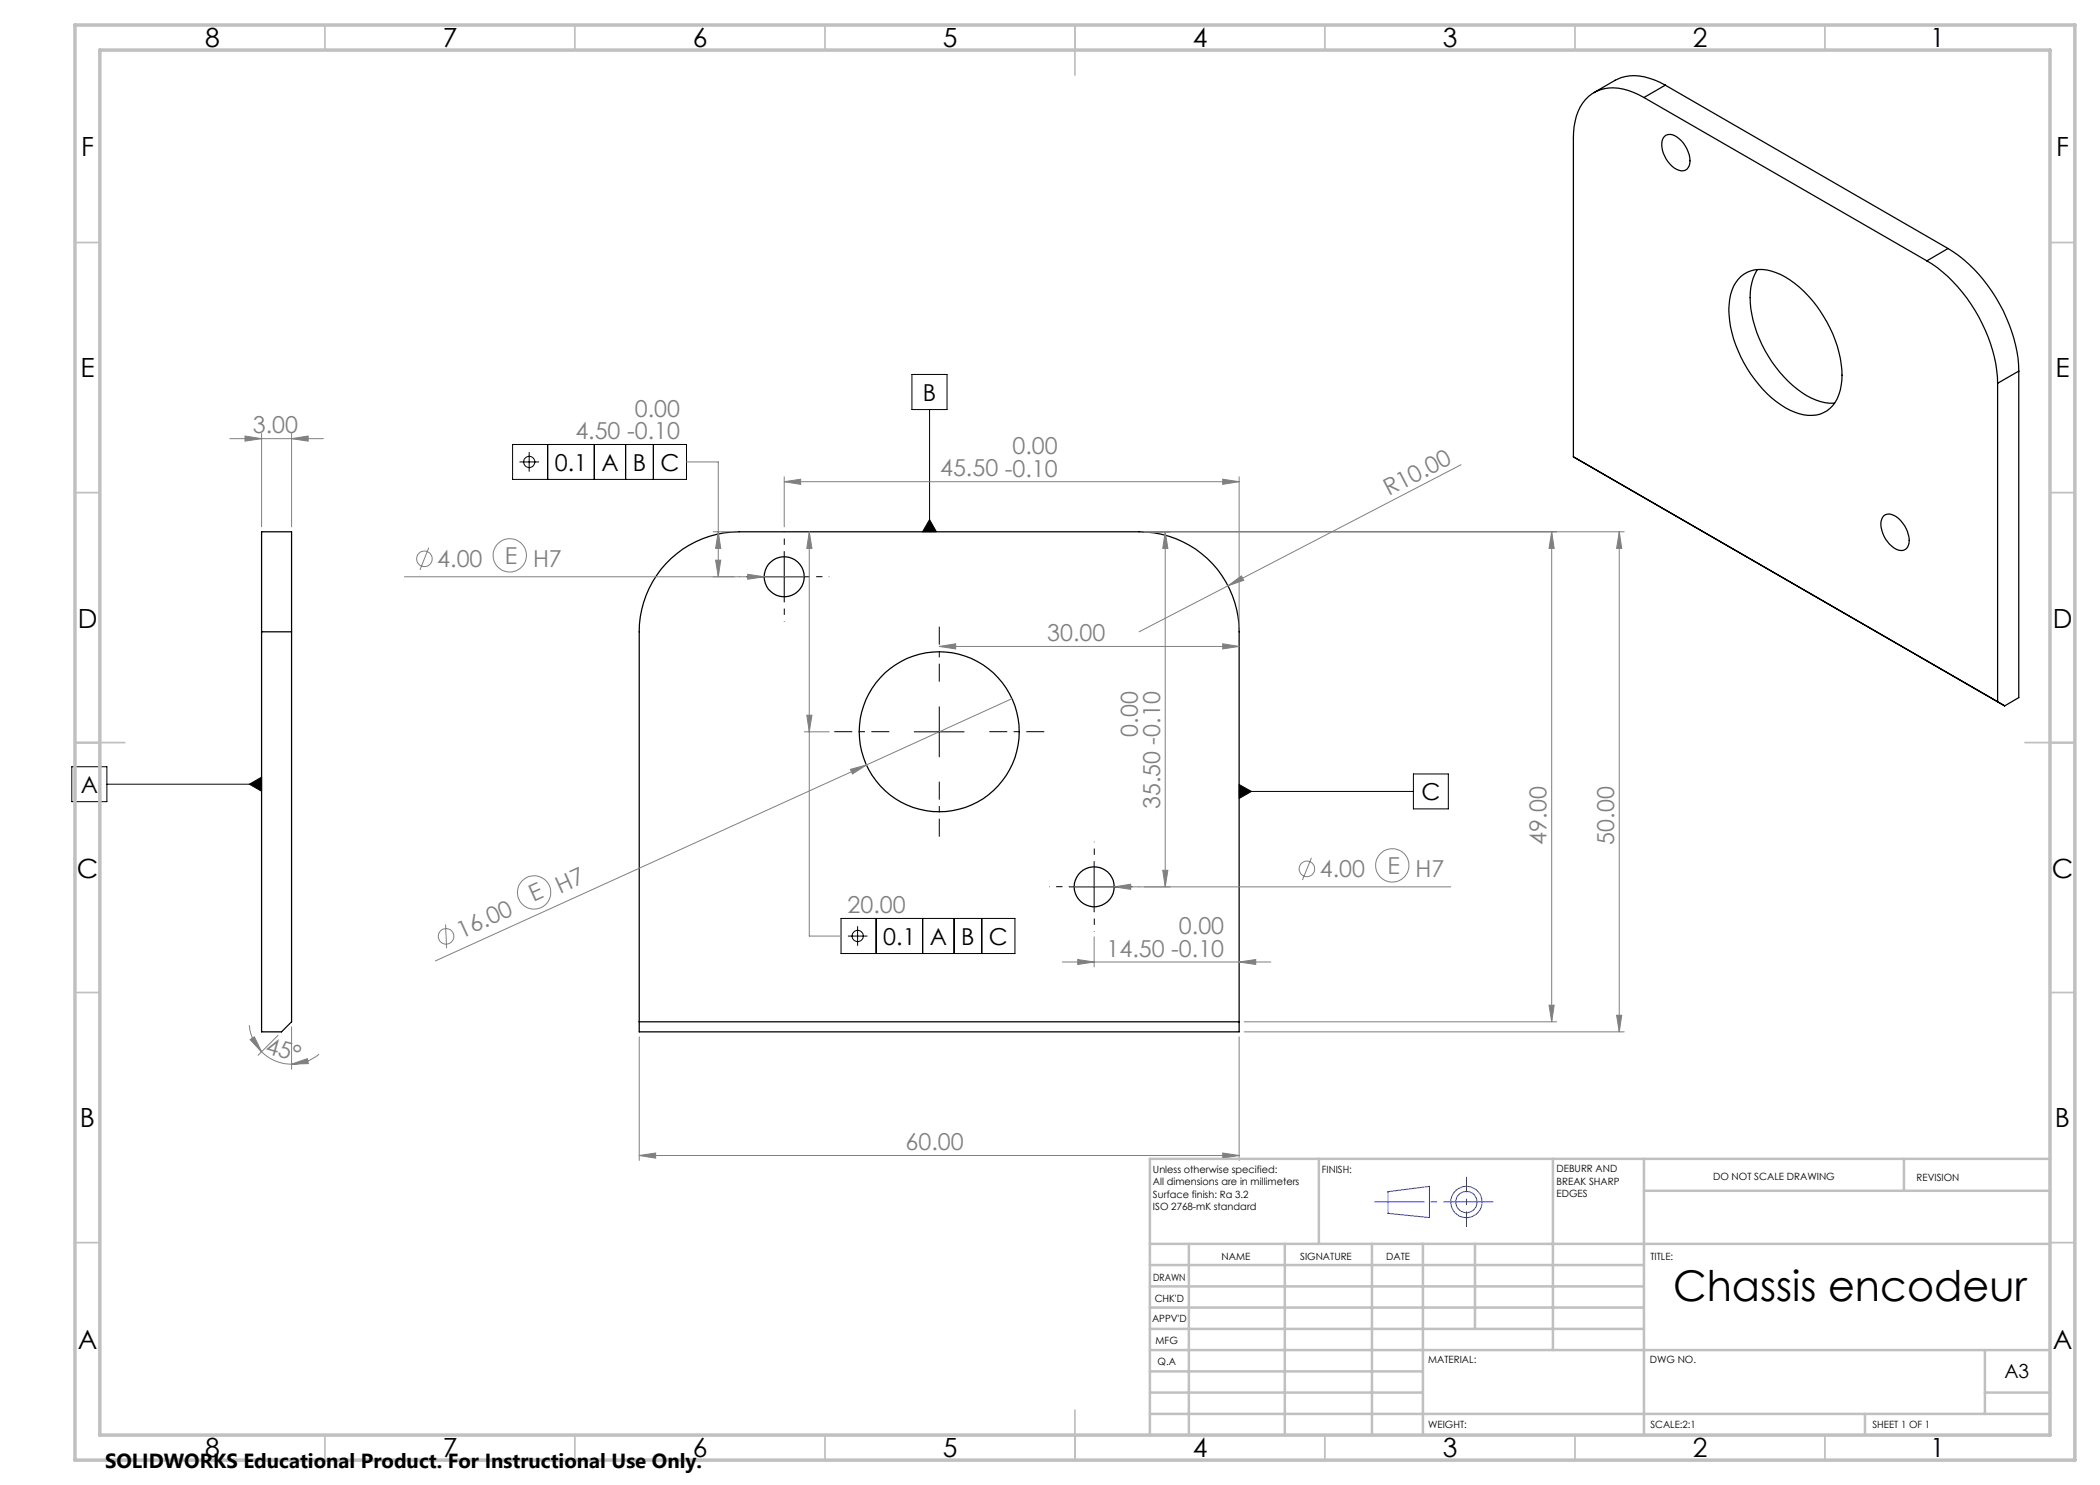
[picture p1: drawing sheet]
<svg xmlns="http://www.w3.org/2000/svg" width="420mm" height="297mm" viewBox="0 0 420 297" stroke-linecap="round" stroke-linejoin="round" font-family="sans-serif">
<g fill="none" stroke="#000" stroke-width=".25">
<path d="M328.8 19.5a10.9 10.9 0 0 0-8.8-1.5 8.3 8.3 0 0 0-5.2 7.3l-.1 2.4v63.7M328.8 19.5l56.6 32.7M333.1 17a11.2 11.2 0 0 0-8.9-1.5l-1.2 .5-4.2 2.5M333.1 17l-4.3 2.5M333.1 17l56.5 32.7M333 27.2a2.12 2.12 0 0 1 2.8 .6 5.8 5.8 0 0 1 2.1 5.3 1.59 1.59 0 0 1-2.5 .8 5.8 5.8 0 0 1-2.9-6zM348.2 55.3a6.4 6.4 0 0 1 7-.8 21.8 21.8 0 0 1 10.8 11.1 19.5 19.5 0 0 1 2.1 12.4 6.1 6.1 0 0 1-8.2 4.8 19 19 0 0 1-9.8-8 22.7 22.7 0 0 1-4.3-13.9 8.3 8.3 0 0 1 2.4-5.6zM351.5 53.9a11.7 11.7 0 0 0-1.1 9 24.7 24.7 0 0 0 11.9 16.7 9.1 9.1 0 0 0 4.6 1M385.4 52.2a31.3 31.3 0 0 1 13.5 19.3l.4 2.6 .2 2.6M389.6 49.7a31.2 31.2 0 0 1 14.2 24.5M389.6 49.7l-4.2 2.5M399.5 76.7v63.6l1.4 .9"/>
<path d="M403.8 74.2l-4.3 2.5M403.8 74.2v65.3l-2.9 1.7M314.7 91.4l86.2 49.8M314.7 91.4l1.4 .8M133.2 112.7a20.1 20.1 0 0 1 14.6-6.3h80a20 20 0 0 1 20 20v80h-120v-80a20.1 20.1 0 0 1 5.4-13.7zM376.8 103.1a2.59 2.59 0 0 1 3.4 1 5.5 5.5 0 0 1 1.5 5 1.71 1.71 0 0 1-2.9 .5 5.7 5.7 0 0 1-2.5-5.7zM52.3 126.4v-20h6v20M52.3 126.4v80h4l2-2v-78M52.3 126.4h6M127.8 204.4h120"/>
<circle cx="156.8" cy="115.4" r="4"/>
<circle cx="187.8" cy="146.4" r="16"/>
<circle cx="218.9" cy="177.4" r="4"/>
</g>
<g fill="none" stroke="#808080" stroke-width=".2">
<path d="M46 87.7h18.7M49 87.2l3.3 .5-3.3 .5zM52.3 86.7v18.7M58.3 86.7v18.7M58.3 87.7l3.3-.5v1zM137.3 92.4h6.4v23M156.8 96.3l3.3-.5v1.1zM156.8 95.4v10M156.8 96.3h91M244.5 95.8l3.3 .5-3.3 .6zM247.8 95.4v30M292.2 93l-46.6 24.2"/>
<path d="M80.9 115.4h79.9M85.8 109.5l-1.8 4.5M142.6 106.4h4.2M143.1 112h1l-.4 3.4zM143.7 106.4l.4 3.3h-1zM149.5 114.9l3.3 .5-3.3 .4zM161.9 106.4v80.8h6.3M161.9 106.4l.5 3.3h-1zM228.8 106.4h96M233 106.4l.6 3.3h-1zM233 106.4v71M245.6 117.2l2.7-2 .4 .9z"/>
<path d="M245.6 117.2l-17.8 9.2M310.3 106.4l.5 3.3h-1zM310.3 106.4v98M323.8 106.4v100M323.9 106.4l.4 3.3h-1zM187.9 129.3l3.2-.5v1zM187.9 129.3h59.9M202.4 139.7l-29.1 13.3M244.5 128.8l3.3 .5-3.3 .5zM160.9 146.4h4.9M161.4 143h1l-.5 3.4zM170.1 153.9l3.2-.9-2.8 1.8z"/>
<path d="M173.3 153l-86.2 39.2M214.8 177.4h75.4M222.8 177.4l3.3-.6v1.1zM232.6 174.1h1l-.6 3.3zM262.3 171.6l-1.8 4.4M89.1 184.9l.2 4.7M212.5 192.4h41.7M215.5 191.9l3.3 .5-3.3 .5zM218.8 187.4v6M247.8 192.4l3.3-.5v1zM49.8 205a8.7 8.7 0 0 0 2.5 5.4M50 207.9l.9-.5 1.4 3z"/>
<path d="M52.3 210.4a8.4 8.4 0 0 0 6 2.4M55.6 207.1l-4 4M58.3 212.8l3.2-1.1 .2 1zM58.3 205.3v8.6M63.8 210.8l-.3 .3a8.4 8.4 0 0 1-5.2 1.7M127.8 207.4v24.7M247.8 207.4v24.7M248.8 204.4h62.5M248.8 206.4h76M309.8 201h1l-.5 3.4zM323.3 203.1h1l-.4 3.3zM127.8 231.1l3.3-.5v1z"/>
<path d="M127.8 231.1h120M244.5 230.6l3.3 .5-3.3 .5z"/>
<circle cx="84.9" cy="111.8" r="1.56"/>
<circle cx="102" cy="111.1" r="3.3"/>
<circle cx="106.8" cy="178.5" r="3.3"/>
<circle cx="261.4" cy="173.8" r="1.55"/>
<circle cx="278.5" cy="173.1" r="3.3"/>
<circle cx="89.2" cy="187.3" r="1.55"/>
</g>
<g fill="none" stroke="#000" stroke-width=".2">
<path d="M182.4 74.9h7v7h-7zM102.5 88.9h34.8v7h-34.8zM103.9 92.4h3.9M105.8 90.4v3.9M109.5 88.9v7M118.9 88.9v7M125.1 88.9v7M130.7 88.9v7M185.9 81.9v24.5M151.8 115.4h10.1M156.8 110.3v10.1M185.9 103.9l1.4 2.5h-2.8z"/>
<path d="M14.4 153.3h7v7h-7zM21.4 156.8h30.9M49.9 156.8l2.4-1.4v2.9zM182.8 146.4h10M187.9 141.4v10M247.8 158.3h34.9M247.8 156.9l2.5 1.4-2.5 1.4zM282.7 154.8h7v7h-7zM213.9 177.4h9.9M218.8 172.4v9.9M168.2 183.7h34.8v7h-34.8zM169.6 187.2h3.9"/>
<path d="M171.5 185.2v4M175.2 183.7v7M184.5 183.7v7M190.8 183.7v7M196.4 183.7v7"/>
<circle cx="105.8" cy="92.4" r="1.12"/>
<circle cx="171.5" cy="187.2" r="1.12"/>
</g>
<g fill="none" stroke="#00f" stroke-width=".2">
<path d="M277.6 238.3l8.3-1v6.2l-8.3-.8z"/>
<circle cx="293.3" cy="240.4" r="3.1"/>
<circle cx="293.3" cy="240.4" r="2.12"/>
</g>
<path d="M187.9 136.3v-11M177.9 146.3h-11M187.9 156.3v11M197.9 146.3h11" fill="none" stroke="#000" stroke-width=".2" stroke-dasharray="15.2 1.3 1.3 1.3" stroke-dashoffset="11.6" stroke-linecap="butt"/>
<path d="M151.9 115.3h-4M156.9 110.3v-4M161.9 115.3h4M156.9 120.3v4M213.9 177.3h-4M218.9 172.3v-4M223.9 177.3h4M218.9 182.3v4" fill="none" stroke="#000" stroke-width=".2" stroke-dasharray="15.2 1.3 1.3 1.3" stroke-dashoffset="15.1" stroke-linecap="butt"/>
<path d="M293.3 235.4v10" fill="none" stroke="#00f" stroke-width=".2" stroke-dasharray="15.2 1.3 1.3 1.3" stroke-dashoffset="12.1" stroke-linecap="butt"/>
<path d="M298.7 240.4h-23.8" fill="none" stroke="#00f" stroke-width=".2" stroke-dasharray="15.2 1.3 1.3 1.3" stroke-dashoffset="5.3" stroke-linecap="butt"/>
<g fill="none" stroke="#c0c0c0" stroke-width=".35">
<path d="M65 5v5M115 5v5M165 5v5M215 5v10M265 5v5M315 5v5M365 5v5M15 48.5h5M410 48.5h5M15 98.5h5M410 98.5h5M15 148.5h10"/>
<path d="M405 148.5h10M15 198.5h5M410 198.5h5M15 248.5h5M410 248.5h5M65 287v5M115 287v5M165 287v5M215 282v10M265 287v5M315 287v5M365 287v5"/>
</g>
<g fill="none" stroke="#c0c0c0" stroke-width=".5">
<path d="M263.8 231.8v17M310.6 231.8v38.2M328.8 231.8v55.2M328.8 238.2h81.2M380.8 231.8v6.4M410 231.8h-180v55.2M230 248.8h180M230 257.3h98.8M230 253h98.8M237.8 248.8v38.2M257 248.8v38.2M274.4 248.8v38.2"/>
<path d="M284.6 248.8v38.2M295 248.8v17M230 265.8h98.8M230 261.5h98.8M230 278.5h54.6M230 274.3h54.6M230 270h180M397 278.5h13M397 270v12.8M230 282.8h180M373 282.8v4.2"/>
</g>
<path d="M15 5h400v287h-400zM20 10h390v277h-390z" fill="none" stroke="#c0c0c0" stroke-width=".7"/>
<path d="M185.9 103.9l1.4 2.5h-2.8zM247.8 156.9l2.5 1.4-2.5 1.4zM49.9 156.8l2.4 1.5v-2.9z" fill="#000"/>
<g fill="#808080">
<path d="M222.8 177.4l3.3-.6v1.1z"/>
<path d="M149.5 114.9l3.3 .5-3.3 .4z"/>
<path d="M170.1 153.9l3.2-.9-2.8 1.8z"/>
<path d="M245.6 117.2l2.7-2 .4 .9z"/>
<path d="M244.5 230.6l3.3 .5-3.3 .5zM127.8 231.1l3.3-.5v1zM247.8 192.4l3.3-.5v1zM215.5 191.9l3.3 .5-3.3 .5zM244.5 95.8l3.3 .5-3.3 .6zM156.8 96.3l3.3-.5v1.1z"/>
<path d="M143.7 106.4l.4 3.3h-1zM143.1 112h1l-.4 3.4zM161.9 106.4l.5 3.3h-1zM161.4 143h1l-.5 3.4zM49 87.2l3.3 .5-3.3 .5zM58.3 87.7l3.3-.5v1z"/>
<path d="M310.3 106.4l.5 3.3h-1zM309.8 201h1l-.5 3.4zM323.9 106.4l.4 3.3h-1zM323.3 203.1h1l-.4 3.3zM233 106.4l.6 3.3h-1zM232.6 174.1h1l-.6 3.3z"/>
<path d="M50 207.9l.9-.5 1.4 3zM58.3 212.8l3.2-1.1 .2 1z"/>
<path d="M187.9 129.3l3.2-.5v1zM244.5 128.8l3.3 .5-3.3 .5z"/>
</g>
<text font-size="8.5" x="334.6" y="260.3">Chassis encodeur</text>
<g font-size="5.3">
<text x="41" y="9.5">8</text>
<text x="88.5" y="9.5">7</text>
<text x="138.5" y="9.5">6</text>
<text x="188.5" y="9.5">5</text>
<text x="238.5" y="9.5">4</text>
<text x="288.5" y="9.5">3</text>
<text x="338.5" y="9.5">2</text>
<text x="386" y="9.5">1</text>
<text x="16.2" y="31.2">F</text>
<text x="411.2" y="31.2">F</text>
<text x="16.1" y="75.5">E</text>
<text x="411.1" y="75.5">E</text>
<text x="15.5" y="125.5">D</text>
<text x="410.5" y="125.5">D</text>
<text x="15.4" y="175.5">C</text>
<text x="410.4" y="175.5">C</text>
<text x="16" y="225.5">B</text>
<text x="411" y="225.5">B</text>
<text x="15.5" y="269.7">A</text>
<text x="410.5" y="269.7">A</text>
<text x="41" y="291.5">8</text>
<text x="88.5" y="291.5">7</text>
<text x="138.5" y="291.5">6</text>
<text x="188.5" y="291.5">5</text>
<text x="238.5" y="291.5">4</text>
<text x="288.5" y="291.5">3</text>
<text x="338.5" y="291.5">2</text>
<text x="386" y="291.5">1</text>
</g>
<g font-size="4.7" fill="#808080">
<text x="127" y="83.3">0.00</text>
<text x="50.6" y="86.7">3.00</text>
<text x="115.1" y="87.8">4.50 -0.10</text>
<text x="188" y="95.3">45.50 -0.10</text>
<text x="202.5" y="90.8">0.00</text>
<text x="277.8" y="99.3" transform="rotate(-27 277.8 99.3)">R10.00</text>
<text x="87.5" y="113.5">4.00</text>
<text x="101" y="112.8">E H7</text>
<text x="209.5" y="128.2">30.00</text>
<text x="227.5" y="147.4" transform="rotate(-90 227.5 147.4)">0.00</text>
<text x="232" y="161.8" transform="rotate(-90 232 161.8)">35.50 -0.10</text>
<text x="309.3" y="168.9" transform="rotate(-90 309.3 168.9)">49.00</text>
<text x="322.8" y="168.9" transform="rotate(-90 322.8 168.9)">50.00</text>
<text x="264" y="175.5">4.00</text>
<text x="277.5" y="174.8">E H7</text>
<text x="106.7" y="180.5" transform="rotate(-24 106.7 180.5)">E H7</text>
<text x="169.5" y="182.7">20.00</text>
<text x="92.3" y="187.7" transform="rotate(-24 92.3 187.7)">16.00</text>
<text x="221.3" y="191.3">14.50 -0.10</text>
<text x="235.8" y="186.8">0.00</text>
<text x="52.9" y="210.5" transform="rotate(16 52.9 210.5)">45°</text>
<text x="181.1" y="230.1">60.00</text>
</g>
<g font-size="4.7">
<text x="184.6" y="80.1">B</text>
<text x="111" y="94.1">0.1</text>
<text x="120.3" y="94.1">A</text>
<text x="126.6" y="94.1">B</text>
<text x="132.1" y="94.1">C</text>
<text x="16.2" y="158.6">A</text>
<text x="284.3" y="160">C</text>
<text x="176.7" y="188.9">0.1</text>
<text x="186" y="188.9">A</text>
<text x="192.3" y="188.9">B</text>
<text x="197.8" y="188.9">C</text>
</g>
<text font-size="4.1" x="21" y="293.7">SOLIDWORKS Educational Product. For Instructional Use Only.</text>
<text font-size="3.9" x="400.9" y="275.5">A3</text>
<g font-size="2">
<text x="230.6" y="234.6">Unless otherwise specified:</text>
<text x="230.6" y="237.1">All dimensions are in millimeters</text>
<text x="230.6" y="239.6">Surface finish: Ra 3.2</text>
<text x="264.4" y="234.6">FINISH:</text>
<text x="311.3" y="234.5">DEBURR AND</text>
<text x="311.3" y="237">BREAK SHARP</text>
<text x="311.3" y="239.5">EDGES</text>
<text x="342.6" y="236">DO NOT SCALE DRAWING</text>
<text x="383.3" y="236.2">REVISION</text>
<text x="230.6" y="242.1">ISO 2768-mK standard</text>
<text x="244.3" y="252">NAME</text>
<text x="260" y="251.9">SIGNATURE</text>
<text x="277.2" y="251.9">DATE</text>
<text x="330.1" y="251.9">TITLE:</text>
<text x="230.6" y="256.1">DRAWN</text>
<text x="230.9" y="260.3">CHK'D</text>
<text x="230.4" y="264.4">APPV'D</text>
<text x="231.1" y="268.8">MFG</text>
<text x="231.5" y="273">Q.A</text>
<text x="285.6" y="272.5">MATERIAL:</text>
<text x="330" y="272.5">DWG NO.</text>
<text x="285.6" y="285.5">WEIGHT:</text>
<text x="330.1" y="285.6">SCALE:2:1</text>
<text x="374.5" y="285.6">SHEET 1 OF 1</text>
</g>
</svg>
